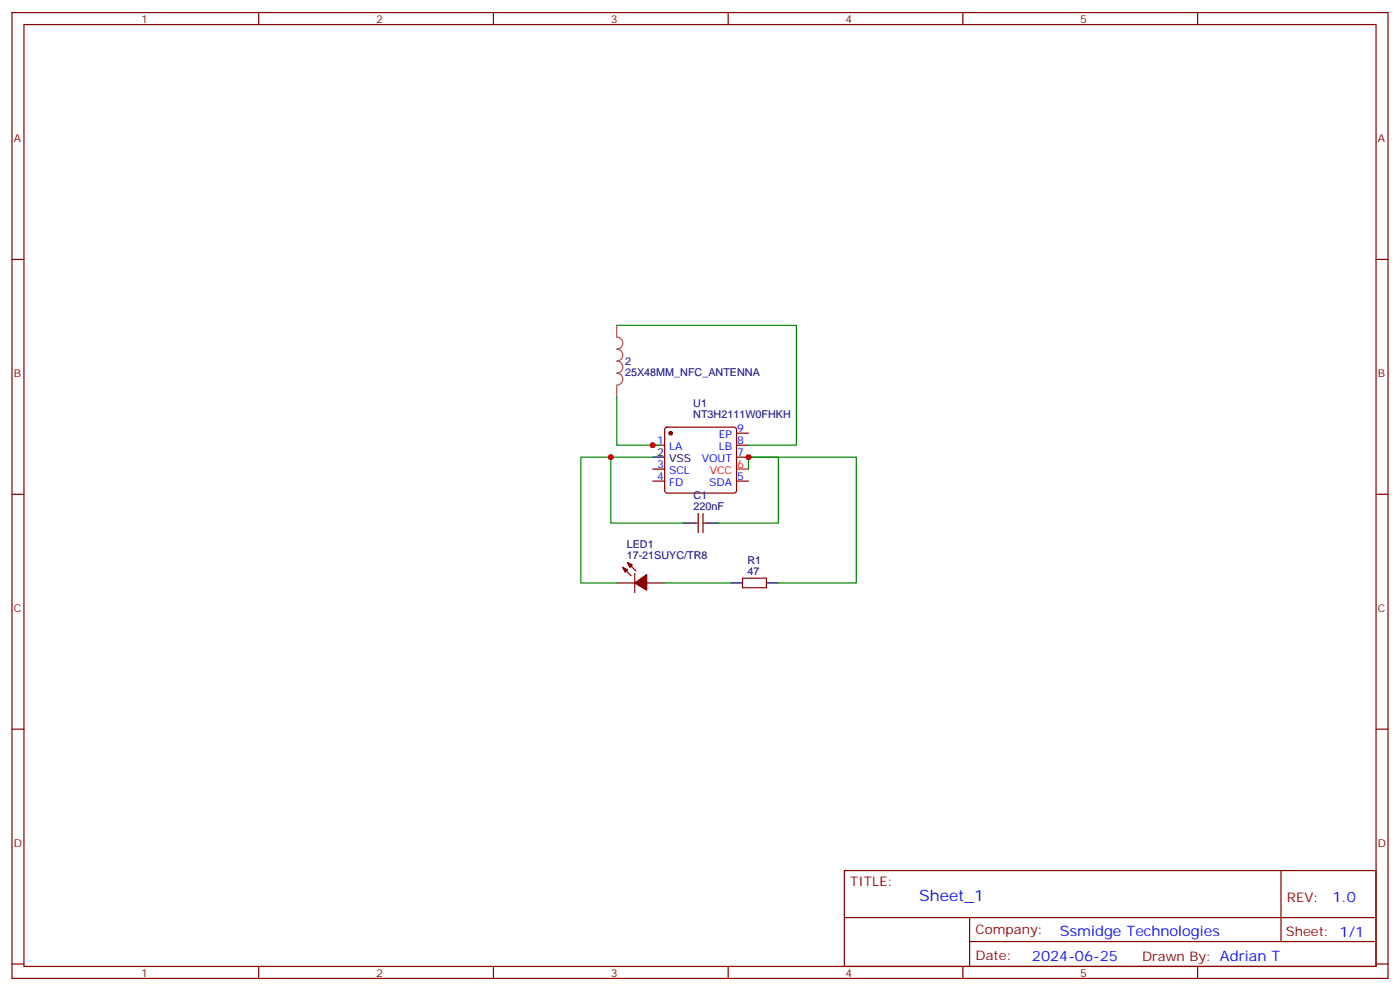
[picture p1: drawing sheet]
<svg xmlns="http://www.w3.org/2000/svg" width="412mm" height="292mm" viewBox="0 0 412 292" stroke-linecap="round" stroke-linejoin="round" font-family="sans-serif">
<g fill="none" stroke="#870000" stroke-width=".35">
<path d="M3.5 3.7h405.4v284.3h-405.4zM7.1 7.2h398.2v277.3h-398.2zM76.2 3.7v3.5M145.3 3.7v3.5M214.5 3.7v3.5M283.6 3.7v3.5M352.8 3.7v3.5M3.5 76.4h3.6M405.3 76.4h3.6M192.3 131.1h3.5M192.3 138.1h3.5M196 126l.5-.2h19.8l.5 .2 .2 .5v18l-.3 .5-.4 .2h-19.8l-.5-.3-.2-.4v-18z"/>
<path d="M217 127.5h3.5M217 131.1h3.5M217 134.6h3.5M3.5 145.5h3.6M192.3 141.6h3.5M204.6 154h1.1M205.7 151.2v5.6M207.1 151.2v5.6M207.1 154h1M217 141.6h3.5M405.3 145.5h3.6M181.7 171.6h5.3"/>
<path d="M183.4 167l2.5 2.5M184.9 165.6l2.4 2.5M187 168.8v5.6M190.5 171.6h5.3M218.7 170.2h7.1v2.8h-7.1zM3.5 214.7h3.6M405.3 214.7h3.6M248.7 256.3h156.6v28.2h-156.6zM377.3 256.3v20.9M248.7 270.1h156.5M285.6 277.2h119.6M285.6 270.1v14.2"/>
<path d="M3.5 283.8h3.6M76.2 284.5v3.5M145.3 284.5v3.5M214.5 284.5v3.5M283.6 284.5v3.5M352.8 284.5v3.5M405.3 283.8h3.6"/>
</g>
<path d="M217 138.1h3.5" fill="none" stroke="#f00" stroke-width=".35"/>
<path d="M192.3 134.6h3.5M201.1 154h3.5M208.1 154h3.6M215.2 171.6h3.5M225.8 171.6h3.5" fill="none" stroke="#000" stroke-width=".35"/>
<g fill="#870000" stroke="#870000" stroke-width=".35">
<path d="M183.4 167l1.5 .7-.8 .8z"/>
<path d="M184.9 165.6l1.4 .7-.7 .7z"/>
<path d="M187 171.6l3.5-2.4v4.5z"/>
<circle cx="197.6" cy="127.5" r=".53"/>
</g>
<path d="M181.7 95.8h52.9v35.3h-14.1M181.7 116.9v14.2h12.3M179.9 134.6h-8.8v37h10.6M192.3 134.6h-12.4v19.4h21.2M220.5 138.1v-3.5h8.8v19.4h-17.6M220.5 134.6h31.7v37h-22.9M195.8 171.6h19.4" fill="none" stroke="#008700" stroke-width=".35"/>
<path d="M181.7 95.8v3.5a1.76 1.76 0 0 1 1.7 1.7 1.76 1.76 0 0 1-1.7 1.8 1.76 1.76 0 0 1 1.7 1.7 1.76 1.76 0 0 1-1.7 1.8 1.76 1.76 0 0 1 1.7 1.8 1.76 1.76 0 0 1-1.7 1.7 1.76 1.76 0 0 1 1.7 1.8 1.76 1.76 0 0 1-1.7 1.8M181.7 113.5v3.4" fill="none" stroke="#a64a4a" stroke-width=".35"/>
<g fill="#c00">
<circle cx="220.5" cy="134.6" r=".88"/>
<circle cx="179.9" cy="134.6" r=".88"/>
<circle cx="192.3" cy="131.1" r=".88"/>
</g>
<text font-size="4.6" fill="#00f" x="270.8" y="265.3">Sheet_1</text>
<g font-size="4.2" fill="#00f">
<text x="392.5" y="265.6">1.0</text>
<text x="312.2" y="275.7">Ssmidge Technologies</text>
<text x="304" y="282.9">2024-06-25</text>
</g>
<g font-size="3.9" fill="#800">
<text x="250.5" y="260.9">TITLE:</text>
<text x="379.1" y="265.6">REV:</text>
<text x="287.4" y="275.1">Company:</text>
<text x="378.7" y="275.7">Sheet: 1/1</text>
<text x="287.4" y="282.8">Date:</text>
<text x="336.4" y="282.8">Drawn By: Adrian T</text>
</g>
<g font-size="3.2" fill="#800">
<text x="41.6" y="6.7">1</text>
<text x="110.8" y="6.7">2</text>
<text x="179.9" y="6.7">3</text>
<text x="249.1" y="6.7">4</text>
<text x="318.2" y="6.7">5</text>
<text x="4.1" y="41.8">A</text>
<text x="405.9" y="41.8">A</text>
<text x="4.1" y="110.9">B</text>
<text x="405.9" y="110.9">B</text>
<text x="4.1" y="180.1">C</text>
<text x="405.9" y="180.1">C</text>
<text x="4.1" y="249.2">D</text>
<text x="405.9" y="249.2">D</text>
<text x="41.6" y="287.5">1</text>
<text x="110.8" y="287.5">2</text>
<text x="179.9" y="287.5">3</text>
<text x="249.1" y="287.5">4</text>
<text x="318.2" y="287.5">5</text>
</g>
<g font-size="3.2" fill="#000080">
<text x="184.1" y="107.5">2</text>
<text x="184.1" y="110.7">25X48MM_NFC_ANTENNA</text>
<text x="204.2" y="119.8">U1</text>
<text x="204.2" y="122.9">NT3H2111W0FHKH</text>
<text x="204.3" y="146.9">C1</text>
<text x="204.3" y="150.1">220nF</text>
<text x="184.6" y="161.4">LED1</text>
<text x="184.6" y="164.6">17-21SUYC/TR8</text>
<text x="220.1" y="166">R1</text>
<text x="220.1" y="169.2">47</text>
</g>
<g font-size="3.2" fill="#00f">
<text x="193.6" y="130.7">1</text>
<text x="211.7" y="128.9">EP</text>
<text x="217.1" y="127.2">9</text>
<text x="217.1" y="130.7">8</text>
<text x="193.6" y="137.8">3</text>
<text x="197.1" y="132.5">LA</text>
<text x="206.7" y="136">VOUT</text>
<text x="211.7" y="132.5">LB</text>
<text x="217.1" y="134.2">7</text>
<text x="193.6" y="141.3">4</text>
<text x="197.1" y="143.1">FD</text>
<text x="197.1" y="139.5">SCL</text>
<text x="208.9" y="143.1">SDA</text>
<text x="217.1" y="141.3">5</text>
</g>
<g font-size="3.2">
<text x="193.6" y="134.2">2</text>
<text x="197.1" y="136">VSS</text>
</g>
<g font-size="3.2" fill="#f00">
<text x="217.1" y="137.8">6</text>
<text x="209.1" y="139.5">VCC</text>
</g>
</svg>
